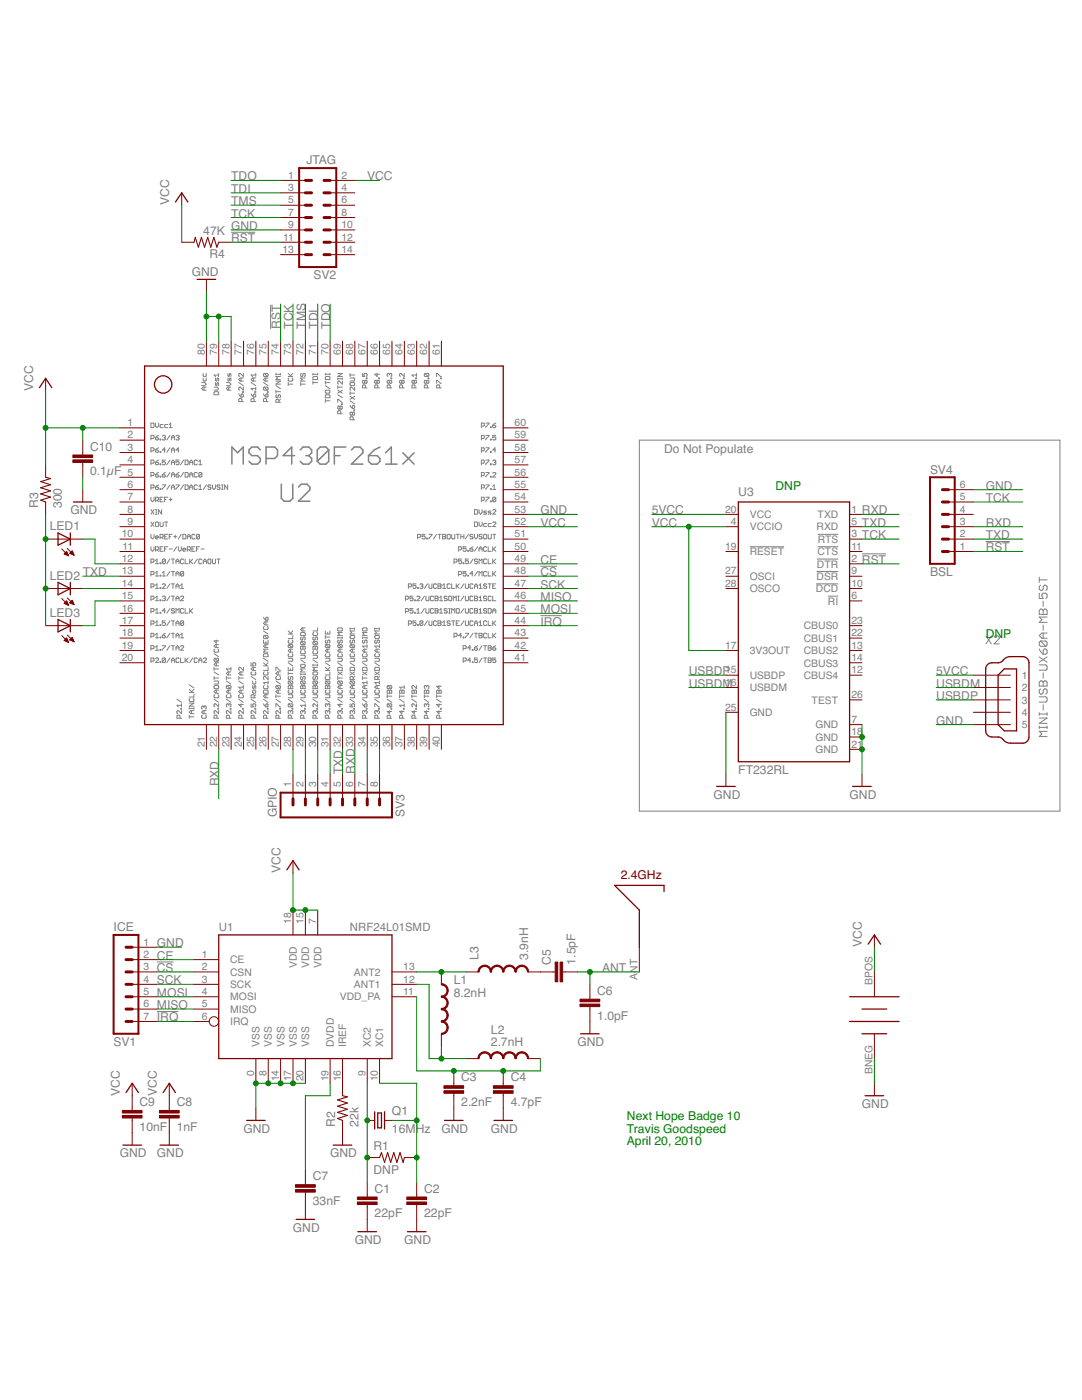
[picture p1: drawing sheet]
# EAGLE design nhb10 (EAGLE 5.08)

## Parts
C1  22pF  C-EUC0603  [C0603]
C2  22pF  C-EUC0603  [C0603]
C3  2.2nF  C-EUC0603  [C0603]
C4  4.7pF  C-EUC0603  [C0603]
C5  1.5pF  C-EUC0603  [C0603]
C6  1.0pF  C-EUC0603  [C0603]
C7  33nF  C-EUC0603  [C0603]
C8  1nF  C-EUC0603  [C0603]
C9  10nF  C-EUC0603  [C0603]
C10  0.1µF  C-EUC0603  [C0603]
L1  8.2nH  INDUCTOR0603  [0603]
L2  2.7nH  INDUCTOR0603  [0603]
L3  3.9nH  INDUCTOR0603  [0603]
LED1  LEDCHIPLED_0603  [CHIPLED_0603]
LED2  LEDCHIPLED_0603  [CHIPLED_0603]
LED3  LEDCHIPLED_0603  [CHIPLED_0603]
Q1  16MHz  CRYSTALSM49  [SM49]
R1  DNP  R-US_R0603  [R0603]
R2  22k  R-US_R0603  [R0603]
R3  300  R-US_R0603  [R0603]
R4  47K  R-US_R0603  [R0603]
SV1  ICE  MA07-1  [MA07-1]
SV2  JTAG  MA07-2  [MA07-2]
SV3  GPIO  MA08-1  [MA08-1]
SV4  BSL  MA06-1  [MA06-1]
U1  NRF24L01SMD  [QFN20]
U2  F261X---PN80  [PN80]
U3  FT232RL  [SSOP28]
U$1  CR2032  [CR2032]
U$2  ANT24  [ANT24]
X2  MINI-USB-UX60A-MB-5ST  [UX60A-MB-5ST]

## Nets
5VCC: U3.20(VCC) X2.1
!CS: SV1.3 U1.2(CSN) U2.48
!IRQ: SV1.7 U1.6(IRQ) U2.44
!RST: R4.1 SV2.11 SV4.1 U2.74 U3.2(!DTR)
ANT: C5.2 C6.1 U$2.ANT
CE: SV1.2 U1.1(CE) U2.49
GND: C1.2 C2.2 C3.2 C4.2 C6.2 C7.2 C8.2 C9.2 C10.2 R2.1 SV1.1 SV2.9 SV4.6 U1.0(VSS) U1.8(VSS) U1.14(VSS) U1.17(VSS) U1.20(VSS) U2.53 U2.78 U2.79 U2.80 U3.7(GND) U3.18(GND) U3.21(GND) U3.25(GND) U$1.BNEG(BATGND) X2.5
MISO: SV1.6 U1.5(MISO) U2.46
MOSI: SV1.5 U1.4(MOSI) U2.45
N$1: C1.1 Q1.1 R1.1 U1.9(XC2)
N$2: C2.1 Q1.2 R1.2 U1.10(XC1)
N$3: R2.2 U1.16(IREF)
N$4: C7.1 U1.19(DVDD)
N$5: C3.1 C4.1 L2.2 U1.11(VDD_PA)
N$6: C5.1 L3.2
N$7: L1.2 L2.1 U1.12(ANT1)
N$8: SV3.1 U2.28
N$9: L1.1 L3.1 U1.13(ANT2)
N$10: LED1.A LED2.A LED3.A R3.1
N$11: SV3.2 U2.29
N$12: LED1.C U2.12
N$13: LED3.C U2.15
N$14: LED2.C U2.14
N$15: SV3.3 U2.30
N$16: SV3.4 U2.31
N$19: SV3.7 U2.34
N$23: SV3.8 U2.35
RXD: SV3.6 SV4.3 U2.22 U2.33 U3.1(TXD)
SCK: SV1.4 U1.3(SCK) U2.47
TCK: SV2.7 SV4.5 U2.73 U3.3(!RTS)
TDI: SV2.3 U2.71
TDO: SV2.1 U2.70
TMS: SV2.5 U2.72
TXD: SV3.5 SV4.2 U2.13 U2.32 U3.5(RXD)
USBDM: U3.16(USBDM) X2.2
USBDP: U3.15(USBDP) X2.3
VCC: C8.1 C9.1 C10.1 R3.2 R4.2 SV2.2 U1.7(VDD) U1.15(VDD) U1.18(VDD) U2.1 U2.52 U3.4(VCCIO) U3.17(3V3OUT) U$1.BPOS(BATVCC)
Unconnected: SV2.4 SV2.6 SV2.8 SV2.10 SV2.12 SV2.13 SV2.14 SV4.4 U2.2 U2.3 U2.4 U2.5 U2.6 U2.7 U2.8 U2.9 U2.10 U2.11 U2.16 U2.17 U2.18 U2.19 U2.20 U2.21 U2.23 U2.24 U2.25 U2.26 U2.27 U2.36 U2.37 U2.38 U2.39 U2.40 U2.41 U2.42 U2.43 U2.50 U2.51 U2.54 U2.55 U2.56 U2.57 U2.58 U2.59 U2.60 U2.61 U2.62 U2.63 U2.64 U2.65 U2.66 U2.67 U2.68 U2.69 U2.75 U2.76 U2.77 U3.6(!RI) U3.9(!DSR) U3.10(!DCD) U3.11(!CTS) U3.12(CBUS4) U3.13(CBUS2) U3.14(CBUS3) U3.19(!RESET) U3.22(CBUS1) U3.23(CBUS0) U3.26(TEST) U3.27(OSCI) U3.28(OSCO) X2.4

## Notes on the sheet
- Do Not Populate
- DNP
- DNP
- Next Hope Badge 10
- Travis Goodspeed
- April 20, 2010
